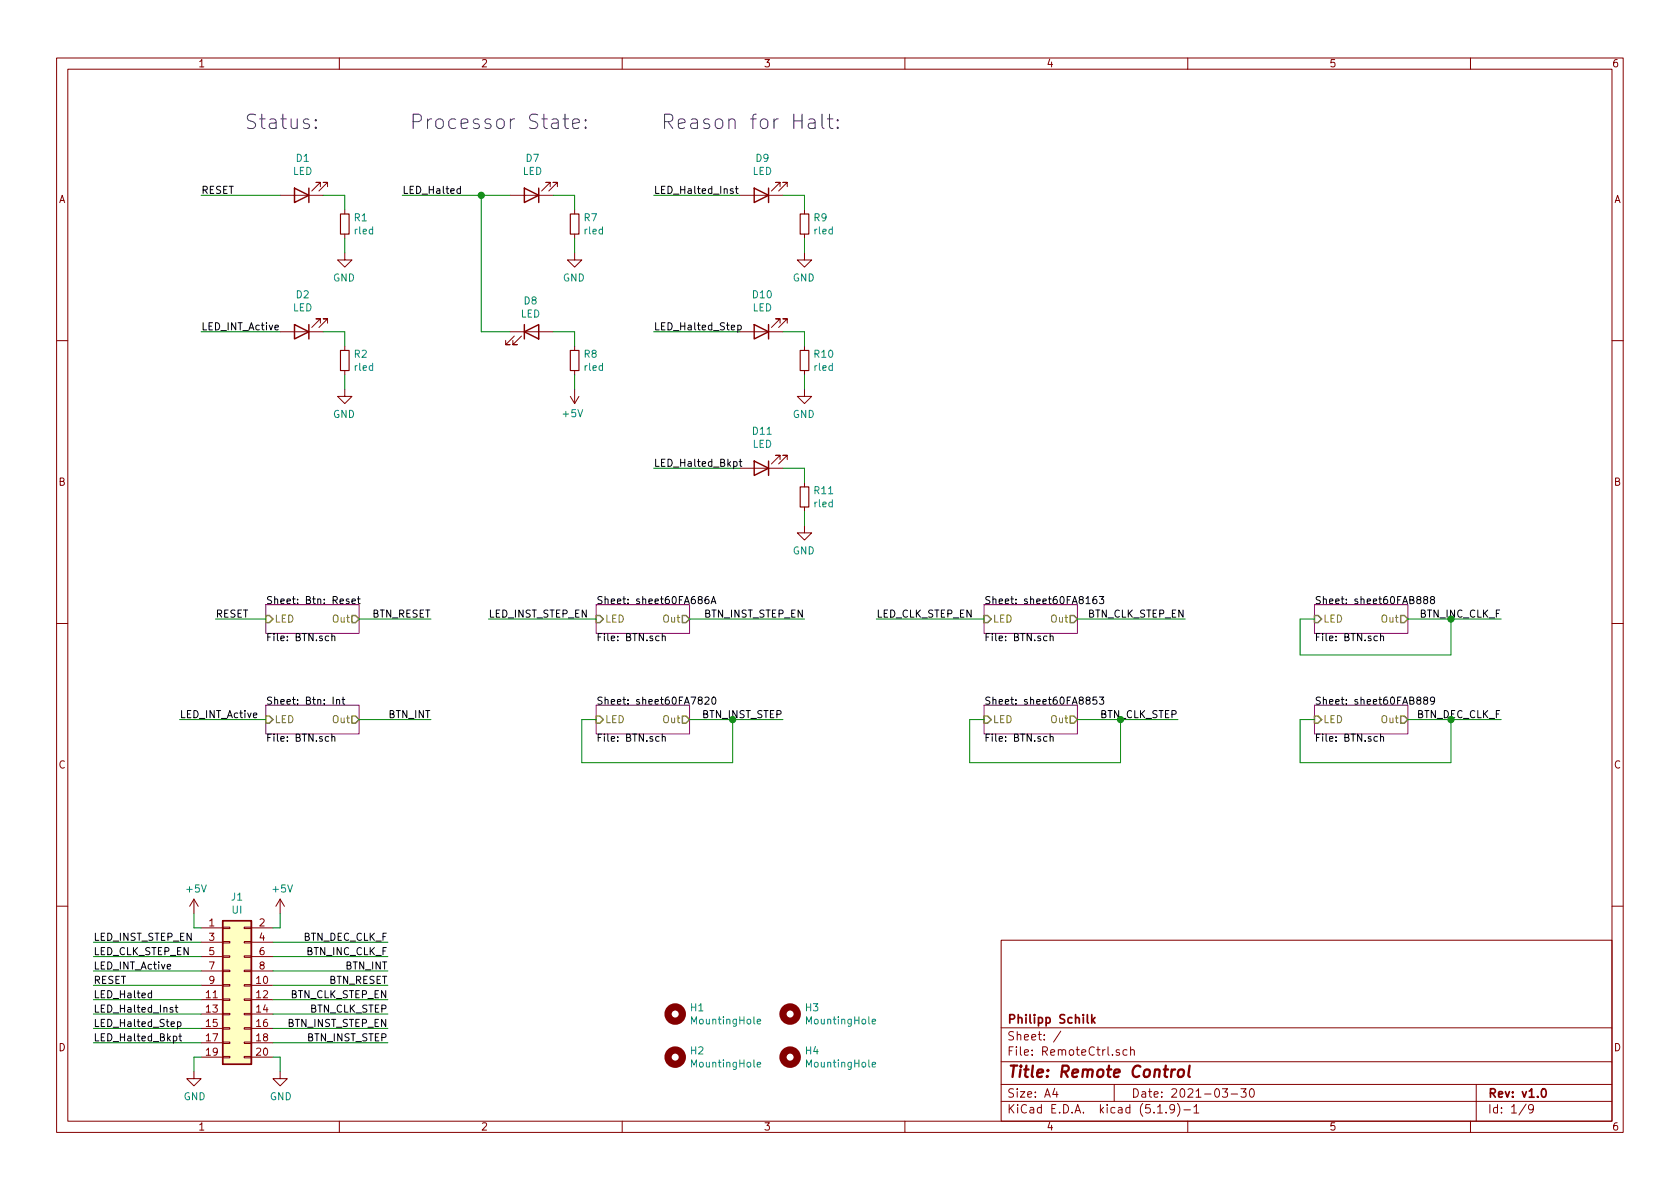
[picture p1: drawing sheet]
EESchema Schematic File Version 4
EELAYER 30 0
EELAYER END
$Descr A4 11693 8268
encoding utf-8
Sheet 1 9
Title "Remote Control"
Date "2021-03-30"
Rev "v1.0"
Comp "Philipp Schilk"
Comment1 ""
Comment2 ""
Comment3 ""
Comment4 ""
$EndDescr
Wire Wire Line
	1900 6450 1950 6450
Wire Wire Line
	1950 6350 1950 6450
Wire Wire Line
	1400 6450 1350 6450
Wire Wire Line
	1350 6450 1350 6350
$Comp
L power:+5V #PWR0101
U 1 1
P 1350 6350
F 0 "#PWR0101" H 1350 6200 50  0001 C CNN
F 1 "+5V" H 1365 6523 50  0000 C CNN
F 2 "" H 1350 6350 50  0001 C CNN
F 3 "" H 1350 6350 50  0001 C CNN
	1    1350 6350
	1    0    0    -1  
$EndComp
$Comp
L power:+5V #PWR0102
U 1 1
P 1950 6350
F 0 "#PWR0102" H 1950 6200 50  0001 C CNN
F 1 "+5V" H 1965 6523 50  0000 C CNN
F 2 "" H 1950 6350 50  0001 C CNN
F 3 "" H 1950 6350 50  0001 C CNN
	1    1950 6350
	1    0    0    -1  
$EndComp
Wire Wire Line
	1400 7350 1350 7350
Wire Wire Line
	1350 7350 1350 7450
Wire Wire Line
	1900 7350 1950 7350
Wire Wire Line
	1950 7350 1950 7450
$Comp
L power:GND #PWR0103
U 1 1
P 1950 7450
F 0 "#PWR0103" H 1950 7200 50  0001 C CNN
F 1 "GND" H 1955 7277 50  0000 C CNN
F 2 "" H 1950 7450 50  0001 C CNN
F 3 "" H 1950 7450 50  0001 C CNN
	1    1950 7450
	1    0    0    -1  
$EndComp
$Comp
L power:GND #PWR0104
U 1 1
P 1350 7450
F 0 "#PWR0104" H 1350 7200 50  0001 C CNN
F 1 "GND" H 1355 7277 50  0000 C CNN
F 2 "" H 1350 7450 50  0001 C CNN
F 3 "" H 1350 7450 50  0001 C CNN
	1    1350 7450
	1    0    0    -1  
$EndComp
Text Label 2700 6550 2    50   ~ 0
BTN_DEC_CLK_F
Wire Wire Line
	650  6550 1400 6550
Wire Wire Line
	650  6650 1400 6650
Wire Wire Line
	650  6750 1400 6750
Wire Wire Line
	650  6850 1400 6850
Wire Wire Line
	650  6950 1400 6950
Wire Wire Line
	650  7050 1400 7050
Wire Wire Line
	650  7150 1400 7150
Wire Wire Line
	650  7250 1400 7250
Wire Wire Line
	1900 6550 2700 6550
Wire Wire Line
	1900 6650 2700 6650
Wire Wire Line
	1900 6750 2700 6750
Wire Wire Line
	1900 6850 2700 6850
Wire Wire Line
	1900 6950 2700 6950
Wire Wire Line
	1900 7050 2700 7050
Wire Wire Line
	1900 7150 2700 7150
Wire Wire Line
	1900 7250 2700 7250
Text Label 2700 6650 2    50   ~ 0
BTN_INC_CLK_F
Text Label 2700 6750 2    50   ~ 0
BTN_INT
Text Label 2700 6850 2    50   ~ 0
BTN_RESET
Text Label 2700 6950 2    50   ~ 0
BTN_CLK_STEP_EN
Text Label 2700 7050 2    50   ~ 0
BTN_CLK_STEP
Text Label 2700 7150 2    50   ~ 0
BTN_INST_STEP_EN
Text Label 2700 7250 2    50   ~ 0
BTN_INST_STEP
Text Label 650  6550 0    50   ~ 0
LED_INST_STEP_EN
Text Label 650  6650 0    50   ~ 0
LED_CLK_STEP_EN
Text Label 650  6750 0    50   ~ 0
LED_INT_Active
Text Label 650  6850 0    50   ~ 0
RESET
Text Label 650  6950 0    50   ~ 0
LED_Halted
Text Label 650  7050 0    50   ~ 0
LED_Halted_Inst
Text Label 650  7150 0    50   ~ 0
LED_Halted_Step
Text Label 650  7250 0    50   ~ 0
LED_Halted_Bkpt
$Sheet
S 1850 4200 650  200 
U 60F73904
F0 "Btn: Reset" 50
F1 "BTN.sch" 50
F2 "LED" I L 1850 4300 50 
F3 "Out" O R 2500 4300 50 
$EndSheet
Wire Wire Line
	1500 4300 1850 4300
Text Label 1500 4300 0    50   ~ 0
RESET
Wire Wire Line
	2500 4300 3000 4300
Text Label 3000 4300 2    50   ~ 0
BTN_RESET
$Sheet
S 1850 4900 650  200 
U 60FA12D6
F0 "Btn: Int" 50
F1 "BTN.sch" 50
F2 "LED" I L 1850 5000 50 
F3 "Out" O R 2500 5000 50 
$EndSheet
Wire Wire Line
	2500 5000 3000 5000
Text Label 1250 5000 0    50   ~ 0
LED_INT_Active
Wire Wire Line
	1250 5000 1850 5000
Text Label 3000 5000 2    50   ~ 0
BTN_INT
$Sheet
S 4150 4200 650  200 
U 60FA686E
F0 "sheet60FA686A" 50
F1 "BTN.sch" 50
F2 "LED" I L 4150 4300 50 
F3 "Out" O R 4800 4300 50 
$EndSheet
$Sheet
S 4150 4900 650  200 
U 60FA7824
F0 "sheet60FA7820" 50
F1 "BTN.sch" 50
F2 "LED" I L 4150 5000 50 
F3 "Out" O R 4800 5000 50 
$EndSheet
$Sheet
S 6850 4200 650  200 
U 60FA8167
F0 "sheet60FA8163" 50
F1 "BTN.sch" 50
F2 "LED" I L 6850 4300 50 
F3 "Out" O R 7500 4300 50 
$EndSheet
$Sheet
S 6850 4900 650  200 
U 60FA8857
F0 "sheet60FA8853" 50
F1 "BTN.sch" 50
F2 "LED" I L 6850 5000 50 
F3 "Out" O R 7500 5000 50 
$EndSheet
$Sheet
S 9150 4200 650  200 
U 60FAB88D
F0 "sheet60FAB888" 50
F1 "BTN.sch" 50
F2 "LED" I L 9150 4300 50 
F3 "Out" O R 9800 4300 50 
$EndSheet
$Sheet
S 9150 4900 650  200 
U 60FAB893
F0 "sheet60FAB889" 50
F1 "BTN.sch" 50
F2 "LED" I L 9150 5000 50 
F3 "Out" O R 9800 5000 50 
$EndSheet
Text Label 10450 5000 2    50   ~ 0
BTN_DEC_CLK_F
Text Label 10450 4300 2    50   ~ 0
BTN_INC_CLK_F
Wire Wire Line
	9800 4300 10100 4300
Wire Wire Line
	9800 5000 10100 5000
Wire Wire Line
	10100 5000 10100 5300
Wire Wire Line
	10100 5300 9050 5300
Wire Wire Line
	9050 5300 9050 5000
Connection ~ 10100 5000
Wire Wire Line
	10100 5000 10450 5000
Wire Wire Line
	9050 5000 9150 5000
Wire Wire Line
	10100 4300 10100 4550
Wire Wire Line
	10100 4550 9050 4550
Wire Wire Line
	9050 4550 9050 4300
Connection ~ 10100 4300
Wire Wire Line
	10100 4300 10450 4300
Wire Wire Line
	9050 4300 9150 4300
Wire Wire Line
	5100 5000 5100 5300
Wire Wire Line
	5100 5300 4050 5300
Wire Wire Line
	4050 5300 4050 5000
Wire Wire Line
	7800 5000 7800 5300
Wire Wire Line
	7800 5300 6750 5300
Wire Wire Line
	6750 5300 6750 5000
Wire Wire Line
	4800 5000 5100 5000
Connection ~ 5100 5000
Wire Wire Line
	4050 5000 4150 5000
Wire Wire Line
	6750 5000 6850 5000
Wire Wire Line
	7500 5000 7800 5000
Connection ~ 7800 5000
Text Label 8250 4300 2    50   ~ 0
BTN_CLK_STEP_EN
Text Label 8200 5000 2    50   ~ 0
BTN_CLK_STEP
Text Label 5600 4300 2    50   ~ 0
BTN_INST_STEP_EN
Text Label 5450 5000 2    50   ~ 0
BTN_INST_STEP
Wire Wire Line
	7500 4300 8250 4300
Wire Wire Line
	7800 5000 8200 5000
Wire Wire Line
	4800 4300 5600 4300
Text Label 3400 4300 0    50   ~ 0
LED_INST_STEP_EN
Wire Wire Line
	3400 4300 4150 4300
Text Label 6100 4300 0    50   ~ 0
LED_CLK_STEP_EN
Wire Wire Line
	6100 4300 6850 4300
Wire Wire Line
	2250 1350 2400 1350
Wire Wire Line
	2400 1350 2400 1450
Wire Wire Line
	2400 1650 2400 1750
$Comp
L power:GND #PWR?
U 1 1
P 2400 1750
AR Path="/60F73904/6100A477" Ref="#PWR?"  Part="1" 
AR Path="/60FA12D6/6100A477" Ref="#PWR?"  Part="1" 
AR Path="/60FA686E/6100A477" Ref="#PWR?"  Part="1" 
AR Path="/60FA7824/6100A477" Ref="#PWR?"  Part="1" 
AR Path="/60FA8167/6100A477" Ref="#PWR?"  Part="1" 
AR Path="/60FA8857/6100A477" Ref="#PWR?"  Part="1" 
AR Path="/60FAB88D/6100A477" Ref="#PWR?"  Part="1" 
AR Path="/60FAB893/6100A477" Ref="#PWR?"  Part="1" 
AR Path="/6100A477" Ref="#PWR0105"  Part="1" 
F 0 "#PWR0105" H 2400 1500 50  0001 C CNN
F 1 "GND" H 2405 1577 50  0000 C CNN
F 2 "" H 2400 1750 50  0001 C CNN
F 3 "" H 2400 1750 50  0001 C CNN
	1    2400 1750
	-1   0    0    -1  
$EndComp
Wire Wire Line
	2250 2300 2400 2300
Wire Wire Line
	2400 2300 2400 2400
Wire Wire Line
	2400 2600 2400 2700
$Comp
L power:GND #PWR?
U 1 1
P 2400 2700
AR Path="/60F73904/6100DEA1" Ref="#PWR?"  Part="1" 
AR Path="/60FA12D6/6100DEA1" Ref="#PWR?"  Part="1" 
AR Path="/60FA686E/6100DEA1" Ref="#PWR?"  Part="1" 
AR Path="/60FA7824/6100DEA1" Ref="#PWR?"  Part="1" 
AR Path="/60FA8167/6100DEA1" Ref="#PWR?"  Part="1" 
AR Path="/60FA8857/6100DEA1" Ref="#PWR?"  Part="1" 
AR Path="/60FAB88D/6100DEA1" Ref="#PWR?"  Part="1" 
AR Path="/60FAB893/6100DEA1" Ref="#PWR?"  Part="1" 
AR Path="/6100DEA1" Ref="#PWR0106"  Part="1" 
F 0 "#PWR0106" H 2400 2450 50  0001 C CNN
F 1 "GND" H 2405 2527 50  0000 C CNN
F 2 "" H 2400 2700 50  0001 C CNN
F 3 "" H 2400 2700 50  0001 C CNN
	1    2400 2700
	-1   0    0    -1  
$EndComp
Text Label 1400 2300 0    50   ~ 0
LED_INT_Active
Wire Wire Line
	1400 2300 1950 2300
Text Label 1400 1350 0    50   ~ 0
RESET
Wire Wire Line
	1400 1350 1950 1350
Text Notes 2850 900  0    100  ~ 0
Processor State:
Text Label 2800 1350 0    50   ~ 0
LED_Halted
Wire Wire Line
	3850 1350 4000 1350
Wire Wire Line
	4000 1350 4000 1450
Wire Wire Line
	4000 1650 4000 1750
$Comp
L power:GND #PWR?
U 1 1
P 4000 1750
AR Path="/60F73904/61029D0A" Ref="#PWR?"  Part="1" 
AR Path="/60FA12D6/61029D0A" Ref="#PWR?"  Part="1" 
AR Path="/60FA686E/61029D0A" Ref="#PWR?"  Part="1" 
AR Path="/60FA7824/61029D0A" Ref="#PWR?"  Part="1" 
AR Path="/60FA8167/61029D0A" Ref="#PWR?"  Part="1" 
AR Path="/60FA8857/61029D0A" Ref="#PWR?"  Part="1" 
AR Path="/60FAB88D/61029D0A" Ref="#PWR?"  Part="1" 
AR Path="/60FAB893/61029D0A" Ref="#PWR?"  Part="1" 
AR Path="/61029D0A" Ref="#PWR0107"  Part="1" 
F 0 "#PWR0107" H 4000 1500 50  0001 C CNN
F 1 "GND" H 4005 1577 50  0000 C CNN
F 2 "" H 4000 1750 50  0001 C CNN
F 3 "" H 4000 1750 50  0001 C CNN
	1    4000 1750
	-1   0    0    -1  
$EndComp
Wire Wire Line
	3850 2300 4000 2300
Wire Wire Line
	4000 2300 4000 2400
Wire Wire Line
	4000 2600 4000 2700
Wire Wire Line
	3550 2300 3350 2300
Wire Wire Line
	2800 1350 3350 1350
Wire Wire Line
	3350 1350 3350 2300
Connection ~ 3350 1350
Wire Wire Line
	3350 1350 3550 1350
Text Notes 1700 900  0    100  ~ 0
Status:
Text Notes 4600 900  0    100  ~ 0
Reason for Halt:
Wire Wire Line
	5450 1350 5600 1350
Wire Wire Line
	5600 1350 5600 1450
Wire Wire Line
	5600 1650 5600 1750
$Comp
L power:GND #PWR?
U 1 1
P 5600 1750
AR Path="/60F73904/6113EE20" Ref="#PWR?"  Part="1" 
AR Path="/60FA12D6/6113EE20" Ref="#PWR?"  Part="1" 
AR Path="/60FA686E/6113EE20" Ref="#PWR?"  Part="1" 
AR Path="/60FA7824/6113EE20" Ref="#PWR?"  Part="1" 
AR Path="/60FA8167/6113EE20" Ref="#PWR?"  Part="1" 
AR Path="/60FA8857/6113EE20" Ref="#PWR?"  Part="1" 
AR Path="/60FAB88D/6113EE20" Ref="#PWR?"  Part="1" 
AR Path="/60FAB893/6113EE20" Ref="#PWR?"  Part="1" 
AR Path="/6113EE20" Ref="#PWR0113"  Part="1" 
F 0 "#PWR0113" H 5600 1500 50  0001 C CNN
F 1 "GND" H 5605 1577 50  0000 C CNN
F 2 "" H 5600 1750 50  0001 C CNN
F 3 "" H 5600 1750 50  0001 C CNN
	1    5600 1750
	-1   0    0    -1  
$EndComp
Wire Wire Line
	5450 2300 5600 2300
Wire Wire Line
	5600 2300 5600 2400
Wire Wire Line
	5600 2600 5600 2700
$Comp
L power:GND #PWR?
U 1 1
P 5600 2700
AR Path="/60F73904/6113EE35" Ref="#PWR?"  Part="1" 
AR Path="/60FA12D6/6113EE35" Ref="#PWR?"  Part="1" 
AR Path="/60FA686E/6113EE35" Ref="#PWR?"  Part="1" 
AR Path="/60FA7824/6113EE35" Ref="#PWR?"  Part="1" 
AR Path="/60FA8167/6113EE35" Ref="#PWR?"  Part="1" 
AR Path="/60FA8857/6113EE35" Ref="#PWR?"  Part="1" 
AR Path="/60FAB88D/6113EE35" Ref="#PWR?"  Part="1" 
AR Path="/60FAB893/6113EE35" Ref="#PWR?"  Part="1" 
AR Path="/6113EE35" Ref="#PWR0114"  Part="1" 
F 0 "#PWR0114" H 5600 2450 50  0001 C CNN
F 1 "GND" H 5605 2527 50  0000 C CNN
F 2 "" H 5600 2700 50  0001 C CNN
F 3 "" H 5600 2700 50  0001 C CNN
	1    5600 2700
	-1   0    0    -1  
$EndComp
Wire Wire Line
	4550 2300 5150 2300
Wire Wire Line
	4550 1350 5150 1350
Wire Wire Line
	5450 3250 5600 3250
Wire Wire Line
	5600 3250 5600 3350
Wire Wire Line
	5600 3550 5600 3650
$Comp
L power:GND #PWR?
U 1 1
P 5600 3650
AR Path="/60F73904/611491D2" Ref="#PWR?"  Part="1" 
AR Path="/60FA12D6/611491D2" Ref="#PWR?"  Part="1" 
AR Path="/60FA686E/611491D2" Ref="#PWR?"  Part="1" 
AR Path="/60FA7824/611491D2" Ref="#PWR?"  Part="1" 
AR Path="/60FA8167/611491D2" Ref="#PWR?"  Part="1" 
AR Path="/60FA8857/611491D2" Ref="#PWR?"  Part="1" 
AR Path="/60FAB88D/611491D2" Ref="#PWR?"  Part="1" 
AR Path="/60FAB893/611491D2" Ref="#PWR?"  Part="1" 
AR Path="/611491D2" Ref="#PWR0115"  Part="1" 
F 0 "#PWR0115" H 5600 3400 50  0001 C CNN
F 1 "GND" H 5605 3477 50  0000 C CNN
F 2 "" H 5600 3650 50  0001 C CNN
F 3 "" H 5600 3650 50  0001 C CNN
	1    5600 3650
	-1   0    0    -1  
$EndComp
Text Label 4550 1350 0    50   ~ 0
LED_Halted_Inst
Text Label 4550 2300 0    50   ~ 0
LED_Halted_Step
Text Label 4550 3250 0    50   ~ 0
LED_Halted_Bkpt
Wire Wire Line
	4550 3250 5150 3250
Wire Wire Line
	5100 5000 5450 5000
$Comp
L Device:LED D?
U 1 1
P 5300 3250
AR Path="/60F73904/611491D8" Ref="D?"  Part="1" 
AR Path="/60FA12D6/611491D8" Ref="D?"  Part="1" 
AR Path="/60FA686E/611491D8" Ref="D?"  Part="1" 
AR Path="/60FA7824/611491D8" Ref="D?"  Part="1" 
AR Path="/60FA8167/611491D8" Ref="D?"  Part="1" 
AR Path="/60FA8857/611491D8" Ref="D?"  Part="1" 
AR Path="/60FAB88D/611491D8" Ref="D?"  Part="1" 
AR Path="/60FAB893/611491D8" Ref="D?"  Part="1" 
AR Path="/611491D8" Ref="D11"  Part="1" 
F 0 "D11" H 5293 2995 50  0000 C CNN
F 1 "LED" H 5293 3086 50  0000 C CNN
F 2 "LED_THT:LED_D5.0mm" H 5300 3250 50  0001 C CNN
F 3 "~" H 5300 3250 50  0001 C CNN
	1    5300 3250
	-1   0    0    1   
$EndComp
$Comp
L Device:R_Small R?
U 1 1
P 5600 3450
AR Path="/60F73904/611491C9" Ref="R?"  Part="1" 
AR Path="/60FA12D6/611491C9" Ref="R?"  Part="1" 
AR Path="/60FA686E/611491C9" Ref="R?"  Part="1" 
AR Path="/60FA7824/611491C9" Ref="R?"  Part="1" 
AR Path="/60FA8167/611491C9" Ref="R?"  Part="1" 
AR Path="/60FA8857/611491C9" Ref="R?"  Part="1" 
AR Path="/60FAB88D/611491C9" Ref="R?"  Part="1" 
AR Path="/60FAB893/611491C9" Ref="R?"  Part="1" 
AR Path="/611491C9" Ref="R11"  Part="1" 
F 0 "R11" H 5541 3496 50  0000 R CNN
F 1 "rled" H 5541 3405 50  0000 R CNN
F 2 "Resistor_SMD:R_0603_1608Metric" H 5600 3450 50  0001 C CNN
F 3 "~" H 5600 3450 50  0001 C CNN
	1    5600 3450
	-1   0    0    -1  
$EndComp
$Comp
L Device:LED D?
U 1 1
P 5300 2300
AR Path="/60F73904/6113EE3B" Ref="D?"  Part="1" 
AR Path="/60FA12D6/6113EE3B" Ref="D?"  Part="1" 
AR Path="/60FA686E/6113EE3B" Ref="D?"  Part="1" 
AR Path="/60FA7824/6113EE3B" Ref="D?"  Part="1" 
AR Path="/60FA8167/6113EE3B" Ref="D?"  Part="1" 
AR Path="/60FA8857/6113EE3B" Ref="D?"  Part="1" 
AR Path="/60FAB88D/6113EE3B" Ref="D?"  Part="1" 
AR Path="/60FAB893/6113EE3B" Ref="D?"  Part="1" 
AR Path="/6113EE3B" Ref="D10"  Part="1" 
F 0 "D10" H 5293 2045 50  0000 C CNN
F 1 "LED" H 5293 2136 50  0000 C CNN
F 2 "LED_THT:LED_D5.0mm" H 5300 2300 50  0001 C CNN
F 3 "~" H 5300 2300 50  0001 C CNN
	1    5300 2300
	-1   0    0    1   
$EndComp
$Comp
L Device:R_Small R?
U 1 1
P 5600 2500
AR Path="/60F73904/6113EE2C" Ref="R?"  Part="1" 
AR Path="/60FA12D6/6113EE2C" Ref="R?"  Part="1" 
AR Path="/60FA686E/6113EE2C" Ref="R?"  Part="1" 
AR Path="/60FA7824/6113EE2C" Ref="R?"  Part="1" 
AR Path="/60FA8167/6113EE2C" Ref="R?"  Part="1" 
AR Path="/60FA8857/6113EE2C" Ref="R?"  Part="1" 
AR Path="/60FAB88D/6113EE2C" Ref="R?"  Part="1" 
AR Path="/60FAB893/6113EE2C" Ref="R?"  Part="1" 
AR Path="/6113EE2C" Ref="R10"  Part="1" 
F 0 "R10" H 5541 2546 50  0000 R CNN
F 1 "rled" H 5541 2455 50  0000 R CNN
F 2 "Resistor_SMD:R_0603_1608Metric" H 5600 2500 50  0001 C CNN
F 3 "~" H 5600 2500 50  0001 C CNN
	1    5600 2500
	-1   0    0    -1  
$EndComp
$Comp
L Device:LED D?
U 1 1
P 5300 1350
AR Path="/60F73904/6113EE26" Ref="D?"  Part="1" 
AR Path="/60FA12D6/6113EE26" Ref="D?"  Part="1" 
AR Path="/60FA686E/6113EE26" Ref="D?"  Part="1" 
AR Path="/60FA7824/6113EE26" Ref="D?"  Part="1" 
AR Path="/60FA8167/6113EE26" Ref="D?"  Part="1" 
AR Path="/60FA8857/6113EE26" Ref="D?"  Part="1" 
AR Path="/60FAB88D/6113EE26" Ref="D?"  Part="1" 
AR Path="/60FAB893/6113EE26" Ref="D?"  Part="1" 
AR Path="/6113EE26" Ref="D9"  Part="1" 
F 0 "D9" H 5293 1095 50  0000 C CNN
F 1 "LED" H 5293 1186 50  0000 C CNN
F 2 "LED_THT:LED_D5.0mm" H 5300 1350 50  0001 C CNN
F 3 "~" H 5300 1350 50  0001 C CNN
	1    5300 1350
	-1   0    0    1   
$EndComp
$Comp
L Device:R_Small R?
U 1 1
P 5600 1550
AR Path="/60F73904/6113EE17" Ref="R?"  Part="1" 
AR Path="/60FA12D6/6113EE17" Ref="R?"  Part="1" 
AR Path="/60FA686E/6113EE17" Ref="R?"  Part="1" 
AR Path="/60FA7824/6113EE17" Ref="R?"  Part="1" 
AR Path="/60FA8167/6113EE17" Ref="R?"  Part="1" 
AR Path="/60FA8857/6113EE17" Ref="R?"  Part="1" 
AR Path="/60FAB88D/6113EE17" Ref="R?"  Part="1" 
AR Path="/60FAB893/6113EE17" Ref="R?"  Part="1" 
AR Path="/6113EE17" Ref="R9"  Part="1" 
F 0 "R9" H 5541 1596 50  0000 R CNN
F 1 "rled" H 5541 1505 50  0000 R CNN
F 2 "Resistor_SMD:R_0603_1608Metric" H 5600 1550 50  0001 C CNN
F 3 "~" H 5600 1550 50  0001 C CNN
	1    5600 1550
	-1   0    0    -1  
$EndComp
$Comp
L Device:LED D?
U 1 1
P 3700 2300
AR Path="/60F73904/6102C7A6" Ref="D?"  Part="1" 
AR Path="/60FA12D6/6102C7A6" Ref="D?"  Part="1" 
AR Path="/60FA686E/6102C7A6" Ref="D?"  Part="1" 
AR Path="/60FA7824/6102C7A6" Ref="D?"  Part="1" 
AR Path="/60FA8167/6102C7A6" Ref="D?"  Part="1" 
AR Path="/60FA8857/6102C7A6" Ref="D?"  Part="1" 
AR Path="/60FAB88D/6102C7A6" Ref="D?"  Part="1" 
AR Path="/60FAB893/6102C7A6" Ref="D?"  Part="1" 
AR Path="/6102C7A6" Ref="D8"  Part="1" 
F 0 "D8" H 3693 2517 50  0000 C CNN
F 1 "LED" H 3693 2426 50  0000 C CNN
F 2 "LED_THT:LED_D5.0mm" H 3700 2300 50  0001 C CNN
F 3 "~" H 3700 2300 50  0001 C CNN
	1    3700 2300
	1    0    0    -1  
$EndComp
$Comp
L Device:R_Small R?
U 1 1
P 4000 2500
AR Path="/60F73904/6102C797" Ref="R?"  Part="1" 
AR Path="/60FA12D6/6102C797" Ref="R?"  Part="1" 
AR Path="/60FA686E/6102C797" Ref="R?"  Part="1" 
AR Path="/60FA7824/6102C797" Ref="R?"  Part="1" 
AR Path="/60FA8167/6102C797" Ref="R?"  Part="1" 
AR Path="/60FA8857/6102C797" Ref="R?"  Part="1" 
AR Path="/60FAB88D/6102C797" Ref="R?"  Part="1" 
AR Path="/60FAB893/6102C797" Ref="R?"  Part="1" 
AR Path="/6102C797" Ref="R8"  Part="1" 
F 0 "R8" H 3941 2546 50  0000 R CNN
F 1 "rled" H 3941 2455 50  0000 R CNN
F 2 "Resistor_SMD:R_0603_1608Metric" H 4000 2500 50  0001 C CNN
F 3 "~" H 4000 2500 50  0001 C CNN
	1    4000 2500
	-1   0    0    -1  
$EndComp
$Comp
L Device:LED D?
U 1 1
P 3700 1350
AR Path="/60F73904/61029D10" Ref="D?"  Part="1" 
AR Path="/60FA12D6/61029D10" Ref="D?"  Part="1" 
AR Path="/60FA686E/61029D10" Ref="D?"  Part="1" 
AR Path="/60FA7824/61029D10" Ref="D?"  Part="1" 
AR Path="/60FA8167/61029D10" Ref="D?"  Part="1" 
AR Path="/60FA8857/61029D10" Ref="D?"  Part="1" 
AR Path="/60FAB88D/61029D10" Ref="D?"  Part="1" 
AR Path="/60FAB893/61029D10" Ref="D?"  Part="1" 
AR Path="/61029D10" Ref="D7"  Part="1" 
F 0 "D7" H 3693 1095 50  0000 C CNN
F 1 "LED" H 3693 1186 50  0000 C CNN
F 2 "LED_THT:LED_D5.0mm" H 3700 1350 50  0001 C CNN
F 3 "~" H 3700 1350 50  0001 C CNN
	1    3700 1350
	-1   0    0    1   
$EndComp
$Comp
L Device:R_Small R?
U 1 1
P 4000 1550
AR Path="/60F73904/61029D01" Ref="R?"  Part="1" 
AR Path="/60FA12D6/61029D01" Ref="R?"  Part="1" 
AR Path="/60FA686E/61029D01" Ref="R?"  Part="1" 
AR Path="/60FA7824/61029D01" Ref="R?"  Part="1" 
AR Path="/60FA8167/61029D01" Ref="R?"  Part="1" 
AR Path="/60FA8857/61029D01" Ref="R?"  Part="1" 
AR Path="/60FAB88D/61029D01" Ref="R?"  Part="1" 
AR Path="/60FAB893/61029D01" Ref="R?"  Part="1" 
AR Path="/61029D01" Ref="R7"  Part="1" 
F 0 "R7" H 3941 1596 50  0000 R CNN
F 1 "rled" H 3941 1505 50  0000 R CNN
F 2 "Resistor_SMD:R_0603_1608Metric" H 4000 1550 50  0001 C CNN
F 3 "~" H 4000 1550 50  0001 C CNN
	1    4000 1550
	-1   0    0    -1  
$EndComp
$Comp
L Device:LED D?
U 1 1
P 2100 2300
AR Path="/60F73904/6100DEA7" Ref="D?"  Part="1" 
AR Path="/60FA12D6/6100DEA7" Ref="D?"  Part="1" 
AR Path="/60FA686E/6100DEA7" Ref="D?"  Part="1" 
AR Path="/60FA7824/6100DEA7" Ref="D?"  Part="1" 
AR Path="/60FA8167/6100DEA7" Ref="D?"  Part="1" 
AR Path="/60FA8857/6100DEA7" Ref="D?"  Part="1" 
AR Path="/60FAB88D/6100DEA7" Ref="D?"  Part="1" 
AR Path="/60FAB893/6100DEA7" Ref="D?"  Part="1" 
AR Path="/6100DEA7" Ref="D2"  Part="1" 
F 0 "D2" H 2093 2045 50  0000 C CNN
F 1 "LED" H 2093 2136 50  0000 C CNN
F 2 "LED_THT:LED_D5.0mm" H 2100 2300 50  0001 C CNN
F 3 "~" H 2100 2300 50  0001 C CNN
	1    2100 2300
	-1   0    0    1   
$EndComp
$Comp
L Device:R_Small R?
U 1 1
P 2400 2500
AR Path="/60F73904/6100DE98" Ref="R?"  Part="1" 
AR Path="/60FA12D6/6100DE98" Ref="R?"  Part="1" 
AR Path="/60FA686E/6100DE98" Ref="R?"  Part="1" 
AR Path="/60FA7824/6100DE98" Ref="R?"  Part="1" 
AR Path="/60FA8167/6100DE98" Ref="R?"  Part="1" 
AR Path="/60FA8857/6100DE98" Ref="R?"  Part="1" 
AR Path="/60FAB88D/6100DE98" Ref="R?"  Part="1" 
AR Path="/60FAB893/6100DE98" Ref="R?"  Part="1" 
AR Path="/6100DE98" Ref="R2"  Part="1" 
F 0 "R2" H 2341 2546 50  0000 R CNN
F 1 "rled" H 2341 2455 50  0000 R CNN
F 2 "Resistor_SMD:R_0603_1608Metric" H 2400 2500 50  0001 C CNN
F 3 "~" H 2400 2500 50  0001 C CNN
	1    2400 2500
	-1   0    0    -1  
$EndComp
$Comp
L Device:LED D?
U 1 1
P 2100 1350
AR Path="/60F73904/6100A47D" Ref="D?"  Part="1" 
AR Path="/60FA12D6/6100A47D" Ref="D?"  Part="1" 
AR Path="/60FA686E/6100A47D" Ref="D?"  Part="1" 
AR Path="/60FA7824/6100A47D" Ref="D?"  Part="1" 
AR Path="/60FA8167/6100A47D" Ref="D?"  Part="1" 
AR Path="/60FA8857/6100A47D" Ref="D?"  Part="1" 
AR Path="/60FAB88D/6100A47D" Ref="D?"  Part="1" 
AR Path="/60FAB893/6100A47D" Ref="D?"  Part="1" 
AR Path="/6100A47D" Ref="D1"  Part="1" 
F 0 "D1" H 2093 1095 50  0000 C CNN
F 1 "LED" H 2093 1186 50  0000 C CNN
F 2 "LED_THT:LED_D5.0mm" H 2100 1350 50  0001 C CNN
F 3 "~" H 2100 1350 50  0001 C CNN
	1    2100 1350
	-1   0    0    1   
$EndComp
$Comp
L Device:R_Small R?
U 1 1
P 2400 1550
AR Path="/60F73904/6100A46E" Ref="R?"  Part="1" 
AR Path="/60FA12D6/6100A46E" Ref="R?"  Part="1" 
AR Path="/60FA686E/6100A46E" Ref="R?"  Part="1" 
AR Path="/60FA7824/6100A46E" Ref="R?"  Part="1" 
AR Path="/60FA8167/6100A46E" Ref="R?"  Part="1" 
AR Path="/60FA8857/6100A46E" Ref="R?"  Part="1" 
AR Path="/60FAB88D/6100A46E" Ref="R?"  Part="1" 
AR Path="/60FAB893/6100A46E" Ref="R?"  Part="1" 
AR Path="/6100A46E" Ref="R1"  Part="1" 
F 0 "R1" H 2341 1596 50  0000 R CNN
F 1 "rled" H 2341 1505 50  0000 R CNN
F 2 "Resistor_SMD:R_0603_1608Metric" H 2400 1550 50  0001 C CNN
F 3 "~" H 2400 1550 50  0001 C CNN
	1    2400 1550
	-1   0    0    -1  
$EndComp
$Comp
L Mechanical:MountingHole H4
U 1 1
P 5500 7350
F 0 "H4" H 5600 7396 50  0000 L CNN
F 1 "MountingHole" H 5600 7305 50  0000 L CNN
F 2 "MountingHole:MountingHole_3.2mm_M3_Pad_Via" H 5500 7350 50  0001 C CNN
F 3 "~" H 5500 7350 50  0001 C CNN
	1    5500 7350
	1    0    0    -1  
$EndComp
$Comp
L Mechanical:MountingHole H2
U 1 1
P 4700 7350
F 0 "H2" H 4800 7396 50  0000 L CNN
F 1 "MountingHole" H 4800 7305 50  0000 L CNN
F 2 "MountingHole:MountingHole_3.2mm_M3_Pad_Via" H 4700 7350 50  0001 C CNN
F 3 "~" H 4700 7350 50  0001 C CNN
	1    4700 7350
	1    0    0    -1  
$EndComp
$Comp
L Mechanical:MountingHole H3
U 1 1
P 5500 7050
F 0 "H3" H 5600 7096 50  0000 L CNN
F 1 "MountingHole" H 5600 7005 50  0000 L CNN
F 2 "MountingHole:MountingHole_3.2mm_M3_Pad_Via" H 5500 7050 50  0001 C CNN
F 3 "~" H 5500 7050 50  0001 C CNN
	1    5500 7050
	1    0    0    -1  
$EndComp
$Comp
L Mechanical:MountingHole H1
U 1 1
P 4700 7050
F 0 "H1" H 4800 7096 50  0000 L CNN
F 1 "MountingHole" H 4800 7005 50  0000 L CNN
F 2 "MountingHole:MountingHole_3.2mm_M3_Pad_Via" H 4700 7050 50  0001 C CNN
F 3 "~" H 4700 7050 50  0001 C CNN
	1    4700 7050
	1    0    0    -1  
$EndComp
$Comp
L Connector_Generic:Conn_02x10_Odd_Even J1
U 1 1
P 1600 6850
F 0 "J1" H 1650 7467 50  0000 C CNN
F 1 "UI" H 1650 7376 50  0000 C CNN
F 2 "Connector_IDC:IDC-Header_2x10_P2.54mm_Vertical" H 1600 6850 50  0001 C CNN
F 3 "~" H 1600 6850 50  0001 C CNN
	1    1600 6850
	1    0    0    -1  
$EndComp
$Comp
L power:+5V #PWR?
U 1 1
P 4000 2700
F 0 "#PWR?" H 4000 2550 50  0001 C CNN
F 1 "+5V" H 4015 2873 50  0000 C CNN
F 2 "" H 4000 2700 50  0001 C CNN
F 3 "" H 4000 2700 50  0001 C CNN
	1    4000 2700
	-1   0    0    1   
$EndComp
$EndSCHEMATC
